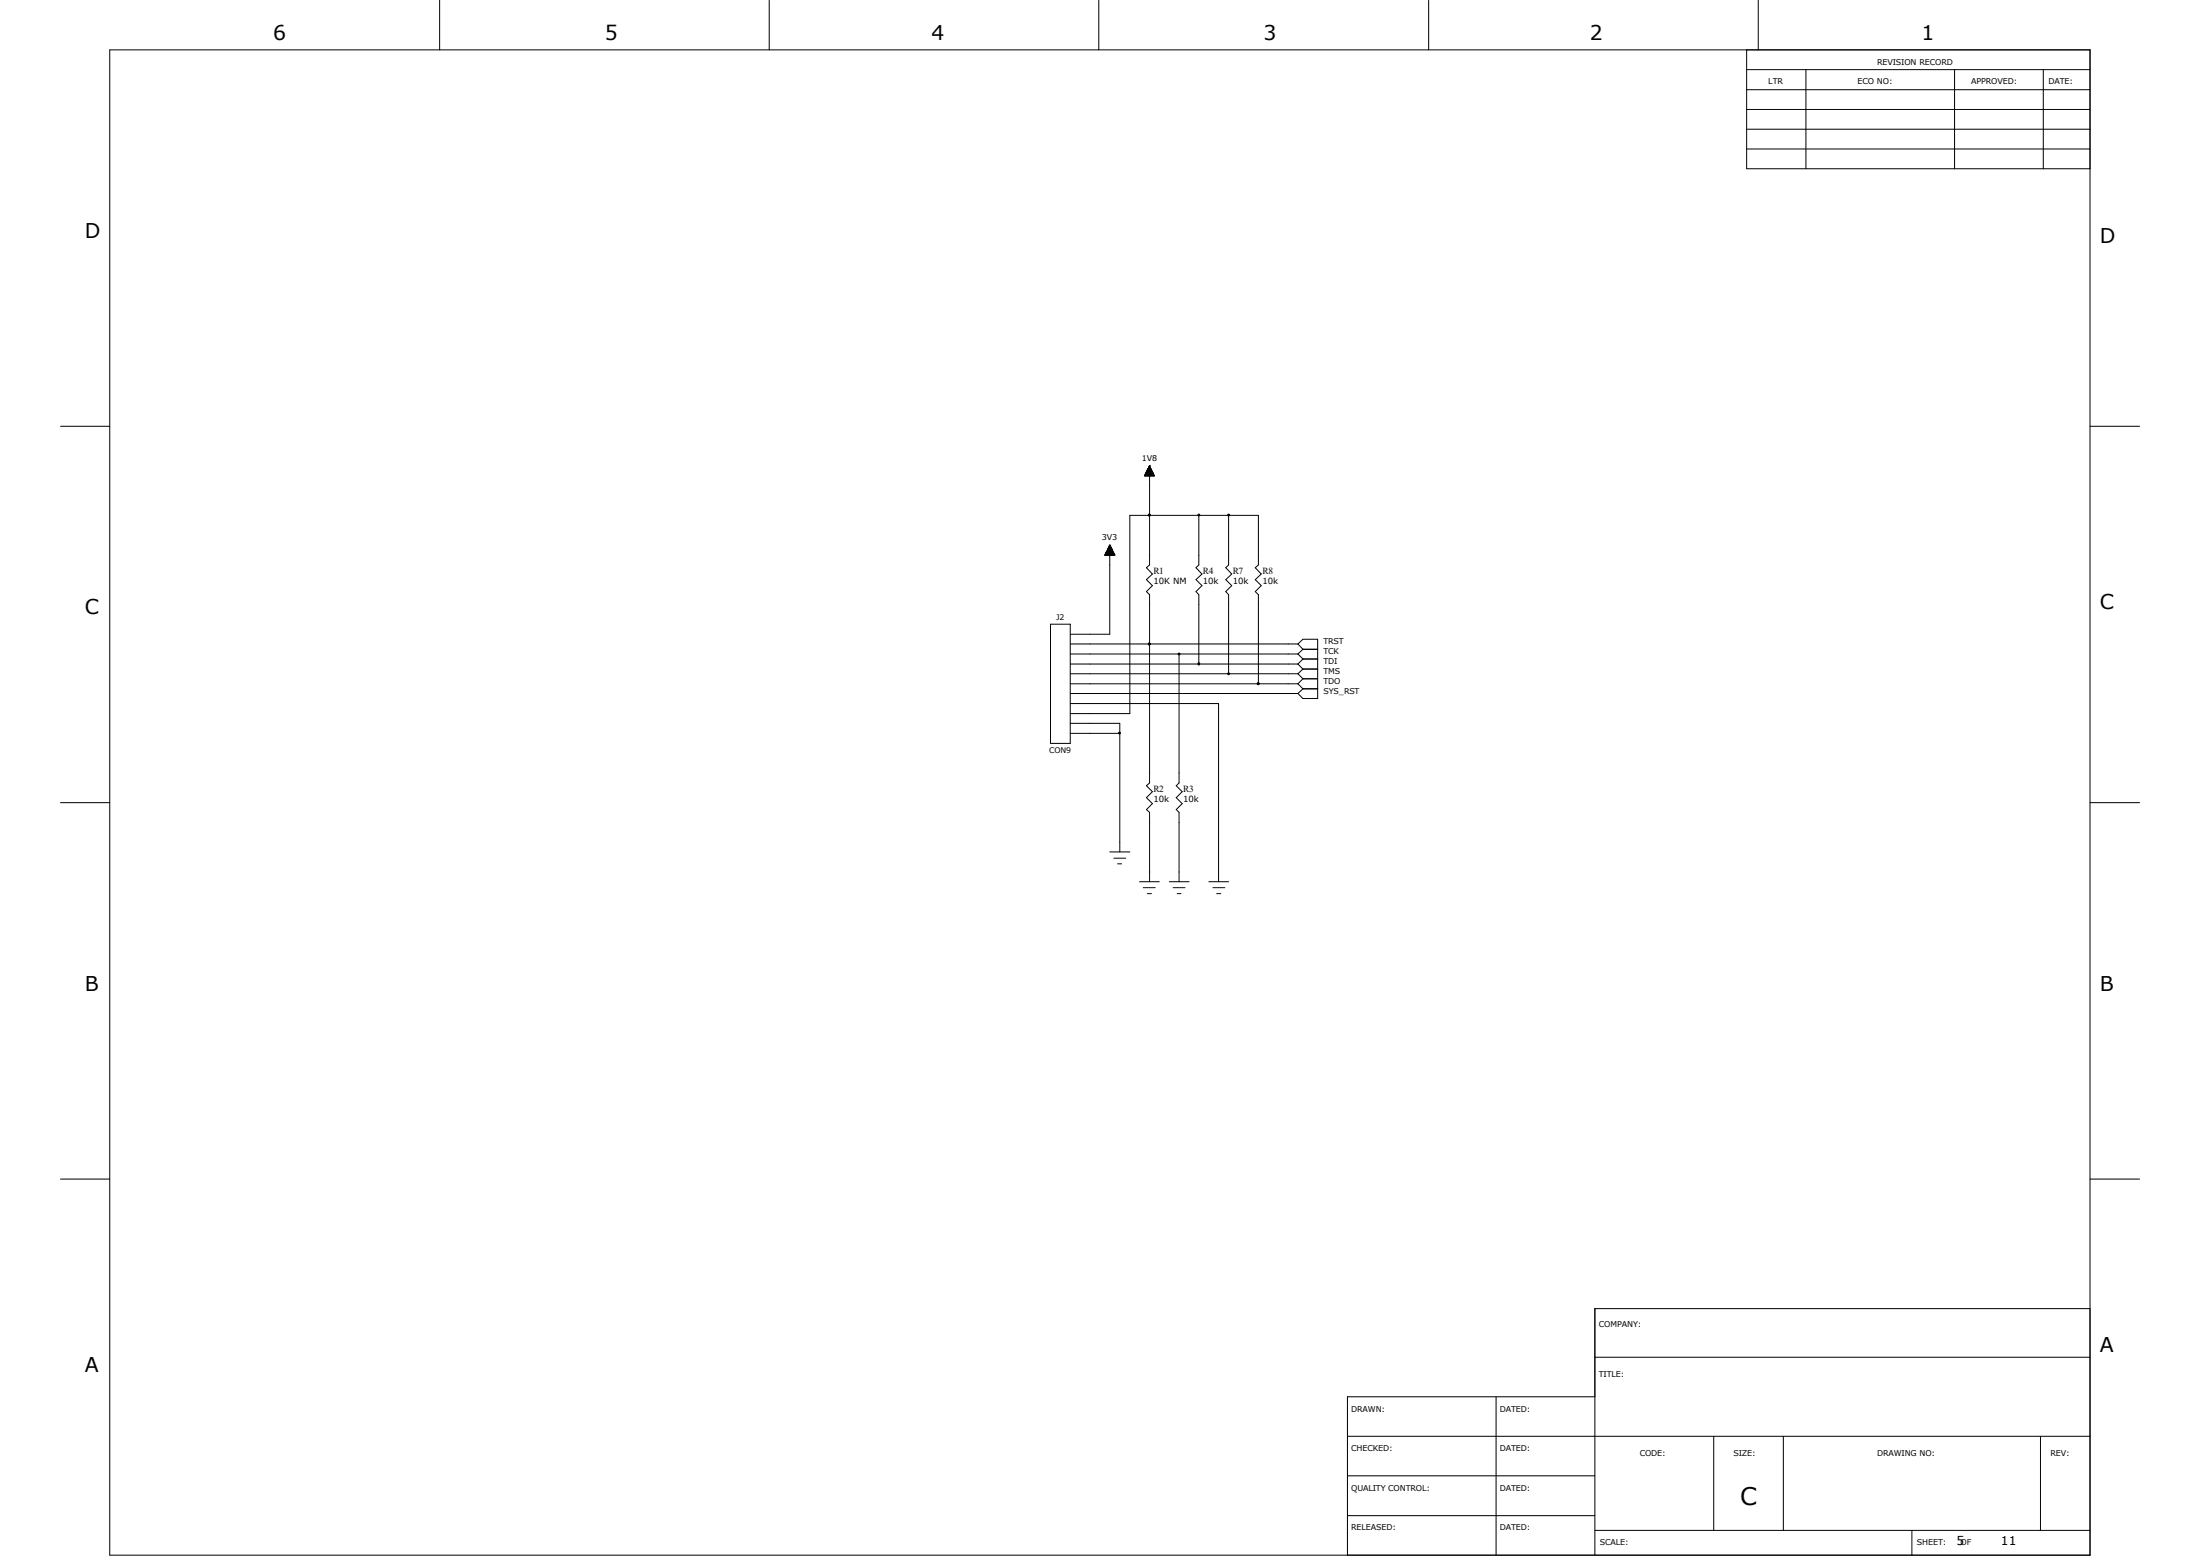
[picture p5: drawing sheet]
<svg xmlns="http://www.w3.org/2000/svg" width="297mm" height="210mm" viewBox="0 0 297 210" stroke-linecap="round" stroke-linejoin="round" font-family="sans-serif">
<g fill="none" stroke="#000" stroke-width=".14">
<path d="M14.8 6.7h267.4v203.2h-267.4zM59.4 0v6.7M103.8 0v6.7M148.3 0v6.7M192.9 0v6.7M235.8 14.8h46.4M235.8 9.4h46.4M235.8 12.1h46.4M235.8 17.4h46.4M235.8 6.7v16.1h46.4M237.4 0v6.7M243.8 9.4v13.4"/>
<path d="M263.9 9.4v13.4M275.8 9.4v13.4M235.8 20.1h46.4M8.2 57.5h6.6M282.2 57.5h6.6M149.2 74.9v-.1h1.3v.1M149.2 74.8h1.3M149.2 74.9v-.2h1.2v.2M149.3 74.7h1.1M149.3 74.6h1.1v.3M149.3 74.6v.3M149.3 74.6h1"/>
<path d="M149.4 74.5h.9v.4M149.4 74.5h.9M149.4 74.5v.4M149.4 74.9v-.5h.8v.5M149.4 74.4h.8M149.5 74.3h.7v.6M149.5 74.3h.7M149.5 74.3v.6M149.5 74.2h.7v.7M149.6 74.1h.5v.8M149.6 74v.9M149.6 74h.5"/>
<path d="M149.6 74h.4v.9M149.6 74h.4M149.6 73.9h.4v1M149.6 73.8v1.1M149.7 73.8h.3M149.7 73.8h.2v1.1M149.8 73.7h.1v1.2M149.8 73.6h.1M149.8 73.6v12h-5.3M149.8 73.6l-.7 1.3h1.4M149.8 73.6l.7 1.3M149.9 73.6h-.1v1.3"/>
<path d="M149.9 73.7h-.2v1.2M150.1 74.1h-.6v.8M154.6 64.2h1.2M154.6 64.1h1.2M154.6 64.1v.1M154.6 64.1h1.1v.1M154.6 64h1.1M154.6 64v.2M154.6 64.2v-.3h1.1v.3M154.7 63.9h1M154.7 63.8h1v.4M154.7 63.8v.4"/>
<path d="M154.7 63.8h.9M154.7 64.2v-.5h.9v.5M154.8 63.7h.8M154.8 63.6h.8v.6M154.9 63.5h.6v.7M154.9 63.4h.5v.8M154.9 63.3v.9M154.9 63.3h.5M154.9 63.3h.5v.9M154.9 63.2v1M155 63.2h.4M155 63.2h.3v1"/>
<path d="M155 63.2v1M155.1 63.2h.2M155.1 63.1h.2v1.1M155.1 63v1.2M155.1 63h.1M155.1 62.9h.1v1.3M155.1 62.9v1.3M155.2 62.9h.1M155.2 69.6h.1M155.2 62.9v13.3l-.4 .4 .8 .9-.8 .7 .8 .8-.8 .8 .4 .5v25.4l-.4 .3 .8 .8-.8 .9 .8 .8-.8 .8 .4 .3v9.4M155.2 62.9l-.7 1.3h1.3M155.2 62.9l.6 1.3"/>
<path d="M155.4 63.5h-.5v.7M155.5 63.6h-.7v.6M161.8 69.6v6.6l-.3 .4 .8 .9-.8 .7 .8 .8-.8 .8 .3 .5v9.3M165.9 69.6v6.6l-.4 .4 .8 .9-.8 .7 .8 .8-.8 .8 .4 .5v10.6M141.8 84.2h2.7v16.1h-2.7zM144.5 86.9h30.7M144.5 88.3h30.7M144.5 89.6h30.7M144.5 90.9h30.7M144.5 92.3h30.7M144.5 93.6h30.7M144.5 95h20v24"/>
<path d="M144.5 97.6h6.7v17.4M144.5 99h6.7M155.2 86.9h.1M159.2 88.3v17.4l-.4 .3 .8 .8-.8 .9 .8 .8-.8 .8 .4 .3v9.4M169.9 92.3v-12l-.4-.5 .8-.8-.8-.8 .8-.7-.8-.9 .4-.4v-6.6h-17.4v26.7h-8M175.2 86.9l.7 .7M175.2 86.9l.7-.6h2v8h-2l-.7-.7M175.2 88.3l.7 .6M175.2 89.6l.7 .7M175.2 90.9l.7 .7M175.2 92.3l.7 .7M175.9 88.9l-.7 .7"/>
<path d="M175.9 87.6h2M175.9 88.9h2M175.9 87.6l-.7 .7M175.9 90.3h2M175.9 91.6h2M175.9 90.3l-.7 .6M175.9 93h2M175.9 91.6l-.7 .7M175.9 93l-.7 .6M8.2 108.3h6.6M149.8 115h2.7M150.4 115.8h1.6"/>
<path d="M150.9 116.6h.5M153.8 119h2.7M154.3 119.8h1.7M157.9 119h2.6M158.4 119.8h1.6M163.2 119h2.7M163.7 119.8h1.7M282.2 108.3h6.6M154.9 120.6h.5M158.9 120.6h.5M164.3 120.6h.5M8.2 159.1h6.6"/>
<path d="M282.2 159.1h6.6M282.2 176.6h-66.9v33.3M181.9 193.8h100.3M181.9 199.2h33.4M202 188.5v21.4M215.3 183.2h66.9M215.3 188.5h-33.4v21.4M231.4 193.8v12.7M240.7 193.8v12.7M275.5 193.8v12.7M181.9 204.6h33.4M215.3 206.5h66.9"/>
<path d="M258.1 206.5v3.4"/>
<circle cx="155.2" cy="69.5" r=".13"/>
<circle cx="161.8" cy="69.5" r=".13"/>
<circle cx="165.9" cy="69.5" r=".13"/>
<circle cx="151.1" cy="98.9" r=".13"/>
<circle cx="155.2" cy="86.9" r=".13"/>
<circle cx="159.2" cy="88.3" r=".13"/>
<circle cx="161.8" cy="89.6" r=".14"/>
<circle cx="165.9" cy="90.9" r=".13"/>
<circle cx="169.9" cy="92.3" r=".15"/>
</g>
<g fill="#000">
<circle cx="155.2" cy="69.5" r=".13"/>
<circle cx="161.8" cy="69.5" r=".13"/>
<circle cx="165.9" cy="69.5" r=".13"/>
<circle cx="151.1" cy="98.9" r=".13"/>
<circle cx="155.2" cy="86.9" r=".13"/>
<circle cx="159.2" cy="88.3" r=".13"/>
<circle cx="161.8" cy="89.6" r=".14"/>
<circle cx="165.9" cy="90.9" r=".13"/>
<circle cx="169.9" cy="92.3" r=".15"/>
</g>
<text font-size="3.3" x="234.9" y="203.2">C</text>
<g font-size="2.8">
<text x="36.9" y="5.4">6</text>
<text x="81.7" y="5.4">5</text>
<text x="125.8" y="5.4">4</text>
<text x="170.6" y="5.4">3</text>
<text x="214.6" y="5.4">2</text>
<text x="259.4" y="5.4">1</text>
<text x="11.5" y="32.1">D</text>
<text x="283.5" y="32.8">D</text>
<text x="11.5" y="82.9">C</text>
<text x="283.5" y="82.3">C</text>
<text x="11.5" y="133.7">B</text>
<text x="283.5" y="133.7">B</text>
<text x="11.5" y="185.2">A</text>
<text x="283.5" y="182.5">A</text>
</g>
<g font-size="1.6">
<text x="264.1" y="208.5">5</text>
<text x="270.1" y="208.5">11</text>
</g>
<g font-size="1.3">
<text x="155.7" y="77.5">R1</text>
<text x="162.4" y="77.5">R4</text>
<text x="166.4" y="77.5">R7</text>
<text x="170.4" y="77.5">R8</text>
<text x="155.7" y="106.8">R2</text>
<text x="159.7" y="106.8">R3</text>
</g>
<g font-size="1.1">
<text x="238.7" y="11.4">LTR</text>
<text x="250.7" y="11.4">ECO NO:</text>
<text x="253.4" y="8.7">REVISION RECORD</text>
<text x="266.1" y="11.4">APPROVED:</text>
<text x="276.6" y="11.4">DATE:</text>
<text x="154.1" y="62.2">1V8</text>
<text x="148.8" y="72.9">3V3</text>
<text x="155.7" y="78.8">10K NM</text>
<text x="162.4" y="78.8">10k</text>
<text x="166.4" y="78.8">10k</text>
<text x="170.4" y="78.8">10k</text>
<text x="178.7" y="86.9">TRST</text>
<text x="178.7" y="88.3">TCK</text>
<text x="178.7" y="89.6">TDI</text>
<text x="178.7" y="90.9">TMS</text>
<text x="178.7" y="92.3">TDO</text>
<text x="178.7" y="93.6">SYS_RST</text>
<text x="155.7" y="108.2">10k</text>
<text x="159.7" y="108.2">10k</text>
<text x="215.9" y="179.2">COMPANY:</text>
<text x="215.9" y="185.8">TITLE:</text>
<text x="182.4" y="190.5">DRAWN:</text>
<text x="202.5" y="190.5">DATED:</text>
<text x="182.4" y="195.9">CHECKED:</text>
<text x="202.5" y="195.9">DATED:</text>
<text x="221.4" y="196.5">CODE:</text>
<text x="234" y="196.5">SIZE:</text>
<text x="253.4" y="196.5">DRAWING NO:</text>
<text x="276.8" y="196.5">REV:</text>
<text x="182.4" y="201.2">QUALITY CONTROL:</text>
<text x="202.5" y="201.2">DATED:</text>
<text x="182.4" y="206.5">RELEASED:</text>
<text x="202.5" y="206.5">DATED:</text>
<text x="216" y="208.6">SCALE:</text>
<text x="258.8" y="208.6">SHEET:</text>
<text x="264.7" y="208.6">OF</text>
</g>
<g font-size="1">
<text x="142.6" y="83.7">J2</text>
<text x="141.6" y="101.6">CON9</text>
</g>
</svg>
